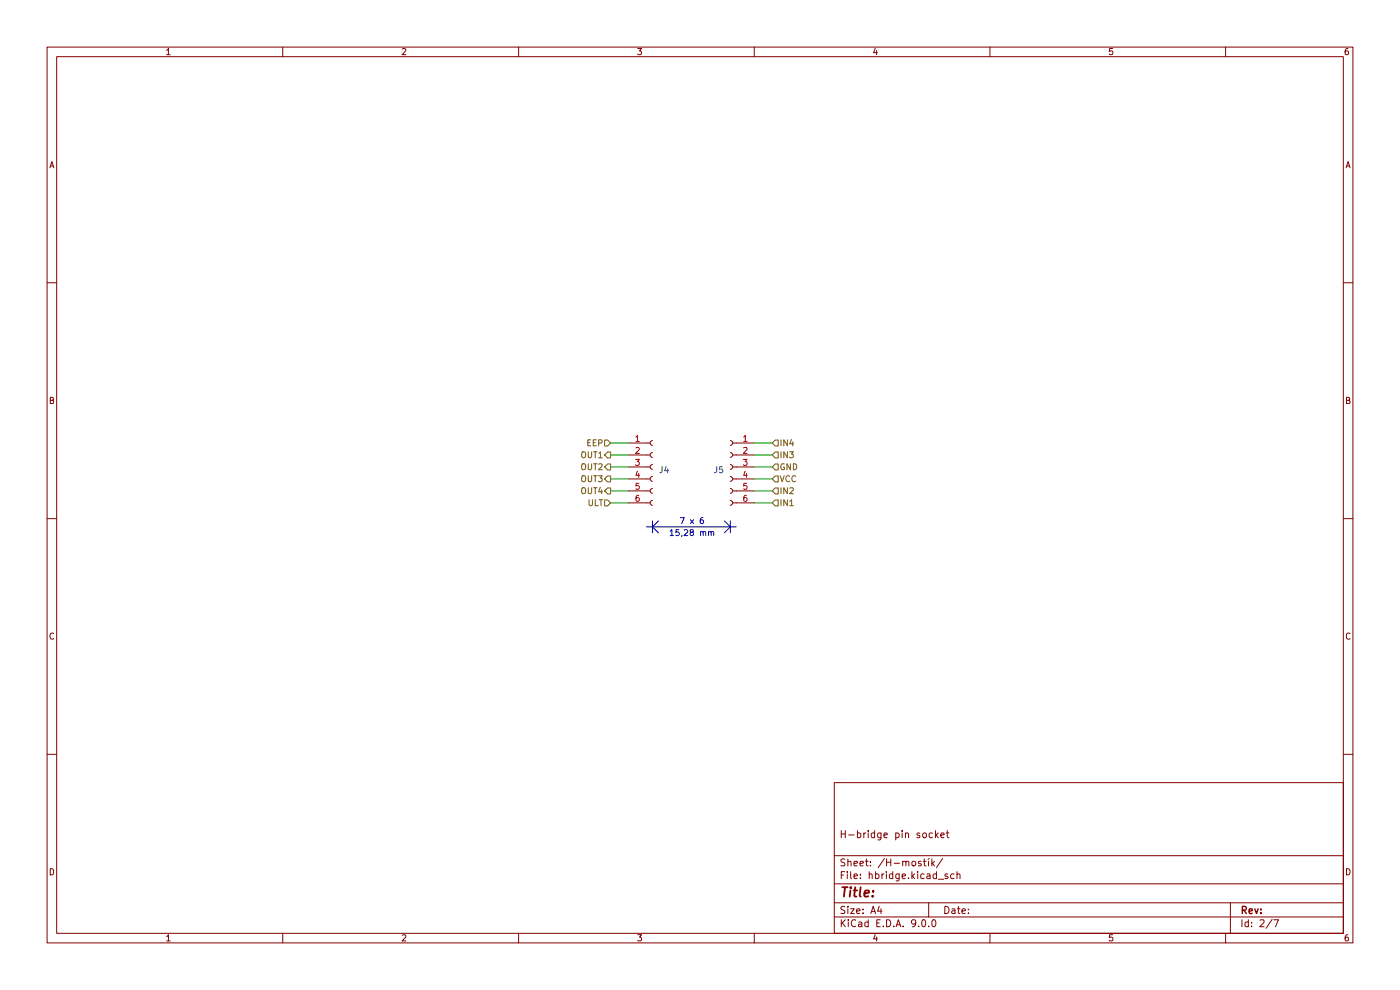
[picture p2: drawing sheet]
(kicad_sch
 (version 20250114)
 (generator "eeschema")
 (generator_version "9.0")
 (paper "A4")
 (title_block
  (comment 1 "H-bridge pin socket"))
 (lib_symbols
  (symbol "Connector:Conn_01x06_Socket"
   (pin_names
    (offset 1.016) (hide yes)) (exclude_from_sim no) (in_bom yes) (on_board yes)
   (property "Reference" "J" (at 0 7.62 0) (effects (font (size 1.27 1.27))))
   (property "Value" "Conn_01x06_Socket" (at 0 -10.16 0) (effects (font (size 1.27 1.27))))
   (property "Footprint" "" (at 0 0 0) (effects (font (size 1.27 1.27)) (hide yes)))
   (property "Datasheet" "~" (at 0 0 0) (effects (font (size 1.27 1.27)) (hide yes)))
   (property "Description" "Generic connector, single row, 01x06, script generated" (at 0 0 0) (effects (font (size 1.27 1.27)) (hide yes)))
   (property "ki_locked" "" (at 0 0 0) (effects (font (size 1.27 1.27))))
   (symbol "Conn_01x06_Socket_1_1"
    (polyline (pts (xy -1.27 5.08) (xy -0.508 5.08)) (stroke (width 0.1524) (type default)) (fill (type none)))
    (polyline (pts (xy -1.27 2.54) (xy -0.508 2.54)) (stroke (width 0.1524) (type default)) (fill (type none)))
    (polyline (pts (xy -1.27 0) (xy -0.508 0)) (stroke (width 0.1524) (type default)) (fill (type none)))
    (polyline (pts (xy -1.27 -2.54) (xy -0.508 -2.54)) (stroke (width 0.1524) (type default)) (fill (type none)))
    (polyline (pts (xy -1.27 -5.08) (xy -0.508 -5.08)) (stroke (width 0.1524) (type default)) (fill (type none)))
    (polyline (pts (xy -1.27 -7.62) (xy -0.508 -7.62)) (stroke (width 0.1524) (type default)) (fill (type none)))
    (arc (start 0 4.572) (mid -0.5058 5.08) (end 0 5.588) (stroke (width 0.1524) (type default)) (fill (type none)))
    (arc (start 0 2.032) (mid -0.5058 2.54) (end 0 3.048) (stroke (width 0.1524) (type default)) (fill (type none)))
    (arc (start 0 -0.508) (mid -0.5058 0) (end 0 0.508) (stroke (width 0.1524) (type default)) (fill (type none)))
    (arc (start 0 -3.048) (mid -0.5058 -2.54) (end 0 -2.032) (stroke (width 0.1524) (type default)) (fill (type none)))
    (arc (start 0 -5.588) (mid -0.5058 -5.08) (end 0 -4.572) (stroke (width 0.1524) (type default)) (fill (type none)))
    (arc (start 0 -8.128) (mid -0.5058 -7.62) (end 0 -7.112) (stroke (width 0.1524) (type default)) (fill (type none)))
    (pin passive line (at -5.08 5.08 0) (length 3.81) (name "Pin_1" (effects (font (size 1.27 1.27)))) (number "1" (effects (font (size 1.27 1.27)))))
    (pin passive line (at -5.08 2.54 0) (length 3.81) (name "Pin_2" (effects (font (size 1.27 1.27)))) (number "2" (effects (font (size 1.27 1.27)))))
    (pin passive line (at -5.08 0 0) (length 3.81) (name "Pin_3" (effects (font (size 1.27 1.27)))) (number "3" (effects (font (size 1.27 1.27)))))
    (pin passive line (at -5.08 -2.54 0) (length 3.81) (name "Pin_4" (effects (font (size 1.27 1.27)))) (number "4" (effects (font (size 1.27 1.27)))))
    (pin passive line (at -5.08 -5.08 0) (length 3.81) (name "Pin_5" (effects (font (size 1.27 1.27)))) (number "5" (effects (font (size 1.27 1.27)))))
    (pin passive line (at -5.08 -7.62 0) (length 3.81) (name "Pin_6" (effects (font (size 1.27 1.27)))) (number "6" (effects (font (size 1.27 1.27))))))
   (embedded_fonts no)))
 (text "15,28 mm"
  (exclude_from_sim no)
  (at 146.812 113.284 0)
  (effects (font (size 1.27 1.27))))
 (text "7 x 6"
  (exclude_from_sim no)
  (at 146.812 110.744 0)
  (effects (font (size 1.27 1.27))))
 (polyline
  (pts (xy 138.43 110.49) (xy 138.43 113.03))
  (stroke (width 0) (type default)))
 (wire
  (pts (xy 129.54 99.06) (xy 133.35 99.06))
  (stroke (width 0) (type default)))
 (wire
  (pts (xy 129.54 106.68) (xy 133.35 106.68))
  (stroke (width 0) (type default)))
 (wire
  (pts (xy 160.02 96.52) (xy 163.83 96.52))
  (stroke (width 0) (type default)))
 (polyline
  (pts (xy 138.43 111.76) (xy 139.7 113.03))
  (stroke (width 0) (type default)))
 (wire
  (pts (xy 160.02 104.14) (xy 163.83 104.14))
  (stroke (width 0) (type default)))
 (polyline
  (pts (xy 153.67 113.03) (xy 154.94 111.76))
  (stroke (width 0) (type default)))
 (polyline
  (pts (xy 137.16 111.76) (xy 156.21 111.76))
  (stroke (width 0) (type default)))
 (wire
  (pts (xy 129.54 96.52) (xy 133.35 96.52))
  (stroke (width 0) (type default)))
 (polyline
  (pts (xy 154.94 110.49) (xy 154.94 113.03))
  (stroke (width 0) (type default)))
 (wire
  (pts (xy 160.02 106.68) (xy 163.83 106.68))
  (stroke (width 0) (type default)))
 (polyline
  (pts (xy 153.67 110.49) (xy 154.94 111.76))
  (stroke (width 0) (type default)))
 (wire
  (pts (xy 129.54 93.98) (xy 133.35 93.98))
  (stroke (width 0) (type default)))
 (wire
  (pts (xy 160.02 99.06) (xy 163.83 99.06))
  (stroke (width 0) (type default)))
 (wire
  (pts (xy 129.54 101.6) (xy 133.35 101.6))
  (stroke (width 0) (type default)))
 (wire
  (pts (xy 160.02 93.98) (xy 163.83 93.98))
  (stroke (width 0) (type default)))
 (wire
  (pts (xy 129.54 104.14) (xy 133.35 104.14))
  (stroke (width 0) (type default)))
 (polyline
  (pts (xy 138.43 111.76) (xy 139.7 110.49))
  (stroke (width 0) (type default)))
 (wire
  (pts (xy 160.02 101.6) (xy 163.83 101.6))
  (stroke (width 0) (type default)))
 (hierarchical_label "EEP"
  (shape input)
  (at 129.54 93.98 180)
  (effects (font (size 1.27 1.27)) (justify right)))
 (hierarchical_label "ULT"
  (shape input)
  (at 129.54 106.68 180)
  (effects (font (size 1.27 1.27)) (justify right)))
 (hierarchical_label "GND"
  (shape input)
  (at 163.83 99.06 0)
  (effects (font (size 1.27 1.27)) (justify left)))
 (hierarchical_label "IN2"
  (shape input)
  (at 163.83 104.14 0)
  (effects (font (size 1.27 1.27)) (justify left)))
 (hierarchical_label "IN1"
  (shape input)
  (at 163.83 106.68 0)
  (effects (font (size 1.27 1.27)) (justify left)))
 (hierarchical_label "VCC"
  (shape input)
  (at 163.83 101.6 0)
  (effects (font (size 1.27 1.27)) (justify left)))
 (hierarchical_label "IN3"
  (shape input)
  (at 163.83 96.52 0)
  (effects (font (size 1.27 1.27)) (justify left)))
 (hierarchical_label "OUT3"
  (shape output)
  (at 129.54 101.6 180)
  (effects (font (size 1.27 1.27)) (justify right)))
 (hierarchical_label "OUT2"
  (shape output)
  (at 129.54 99.06 180)
  (effects (font (size 1.27 1.27)) (justify right)))
 (hierarchical_label "OUT4"
  (shape output)
  (at 129.54 104.14 180)
  (effects (font (size 1.27 1.27)) (justify right)))
 (hierarchical_label "IN4"
  (shape input)
  (at 163.83 93.98 0)
  (effects (font (size 1.27 1.27)) (justify left)))
 (hierarchical_label "OUT1"
  (shape output)
  (at 129.54 96.52 180)
  (effects (font (size 1.27 1.27)) (justify right)))
 (symbol
  (lib_id "Connector:Conn_01x06_Socket")
  (at 138.43 99.06 0)
  (unit 1)
  (exclude_from_sim no)
  (in_bom yes)
  (on_board yes)
  (dnp no)
  (property "Reference" "J4" (at 139.7 99.6949 0) (effects (font (size 1.27 1.27)) (justify left)))
  (property "Value" "~" (at 139.7 101.6 0) (effects (font (size 1.27 1.27)) (justify left)))
  (property "Footprint" "Connector_PinSocket_2.54mm:PinSocket_1x06_P2.54mm_Vertical" (at 138.43 99.06 0) (effects (font (size 1.27 1.27)) (hide yes)))
  (property "Datasheet" "~" (at 138.43 99.06 0) (effects (font (size 1.27 1.27)) (hide yes)))
  (property "Description" "Generic connector, single row, 01x06, script generated" (at 138.43 99.06 0) (effects (font (size 1.27 1.27)) (hide yes)))
  (pin "1")
  (pin "3")
  (pin "4")
  (pin "6")
  (pin "2")
  (pin "5"))
 (symbol
  (lib_id "Connector:Conn_01x06_Socket")
  (at 154.94 99.06 0)
  (mirror y)
  (unit 1)
  (exclude_from_sim no)
  (in_bom yes)
  (on_board yes)
  (dnp no)
  (property "Reference" "J5" (at 153.67 99.6949 0) (effects (font (size 1.27 1.27)) (justify left)))
  (property "Value" "~" (at 153.67 101.6 0) (effects (font (size 1.27 1.27)) (justify left)))
  (property "Footprint" "Connector_PinSocket_2.54mm:PinSocket_1x06_P2.54mm_Vertical" (at 154.94 99.06 0) (effects (font (size 1.27 1.27)) (hide yes)))
  (property "Datasheet" "~" (at 154.94 99.06 0) (effects (font (size 1.27 1.27)) (hide yes)))
  (property "Description" "Generic connector, single row, 01x06, script generated" (at 154.94 99.06 0) (effects (font (size 1.27 1.27)) (hide yes)))
  (pin "1")
  (pin "3")
  (pin "4")
  (pin "6")
  (pin "2")
  (pin "5")))
